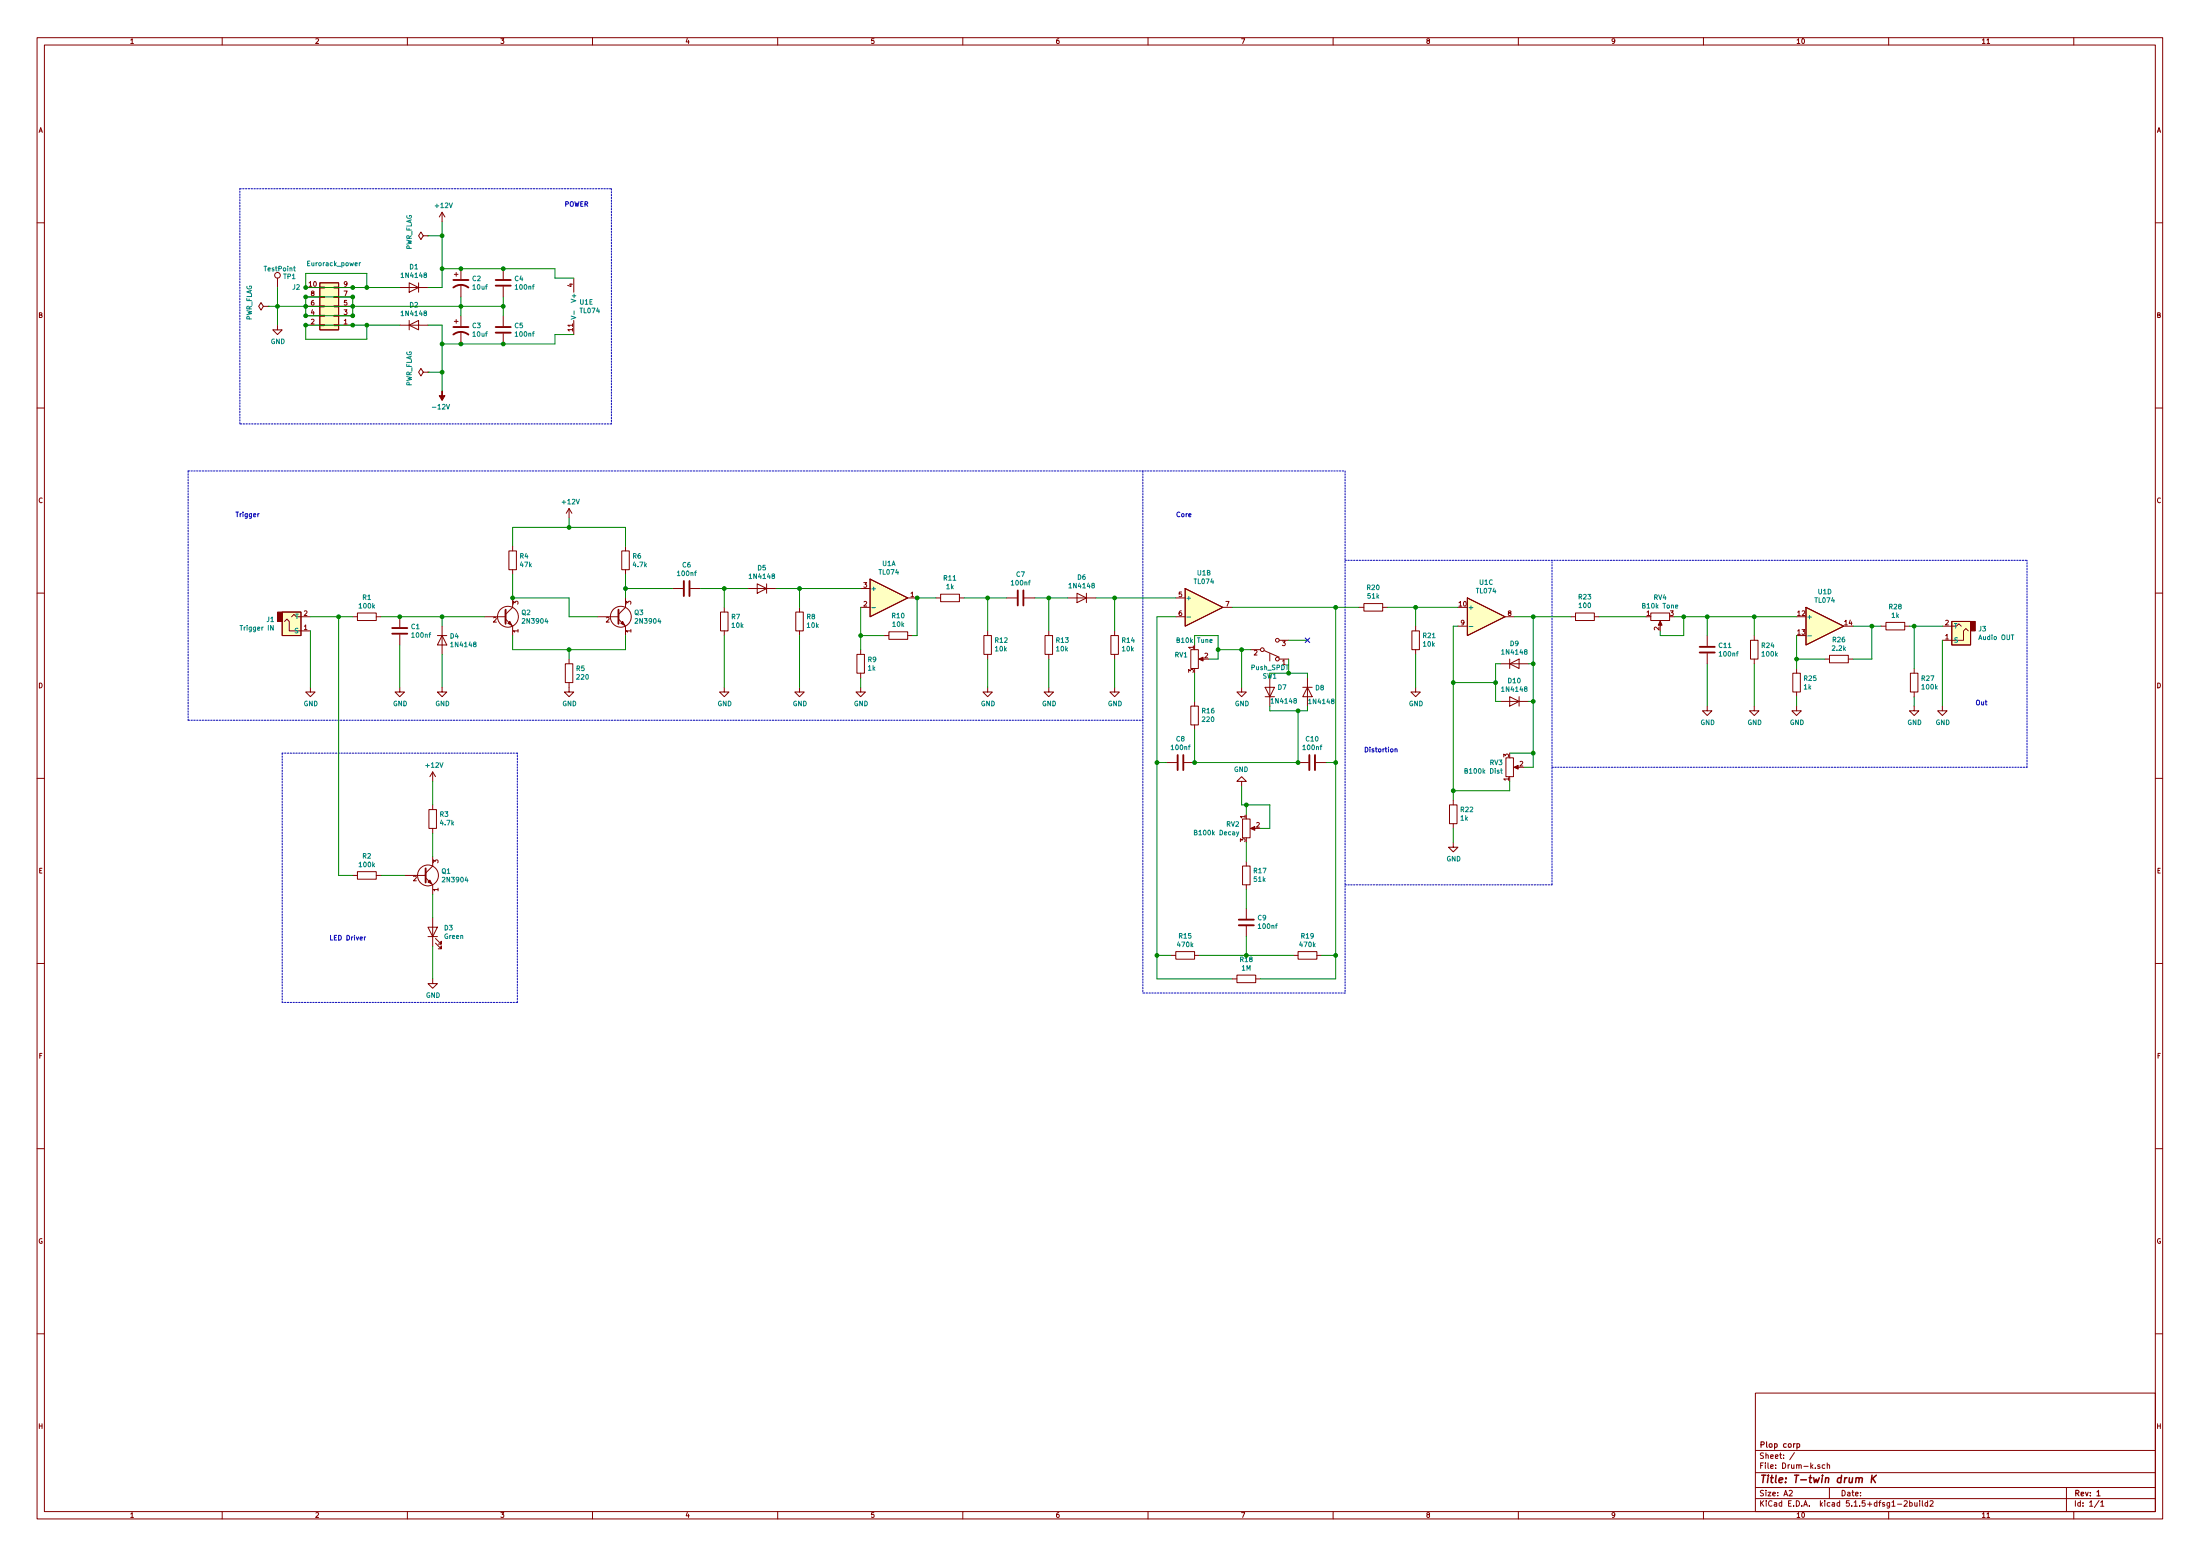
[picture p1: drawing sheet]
EESchema Schematic File Version 4
EELAYER 30 0
EELAYER END
$Descr A2 23386 16535
encoding utf-8
Sheet 1 1
Title "T-twin drum K"
Date ""
Rev "1"
Comp "Plop corp"
Comment1 ""
Comment2 ""
Comment3 ""
Comment4 ""
$EndDescr
$Comp
L Device:R R1
U 1 1
P 3900 6550
F 0 "R1" V 3693 6550 50  0000 C CNN
F 1 "100k" V 3784 6550 50  0000 C CNN
F 2 "footprints:Resistance" V 3830 6550 50  0001 C CNN
F 3 "~" H 3900 6550 50  0001 C CNN
	1    3900 6550
	0    1    1    0   
$EndComp
$Comp
L Device:C C1
U 1 1
P 4250 6700
F 0 "C1" H 4365 6746 50  0000 L CNN
F 1 "100nf" H 4365 6655 50  0000 L CNN
F 2 "footprints:C_Disc_(100nf_ceramique)" H 4288 6550 50  0001 C CNN
F 3 "~" H 4250 6700 50  0001 C CNN
	1    4250 6700
	1    0    0    -1  
$EndComp
Connection ~ 4250 6550
Wire Wire Line
	4250 6550 4050 6550
$Comp
L power:GND #PWR04
U 1 1
P 3300 7300
F 0 "#PWR04" H 3300 7050 50  0001 C CNN
F 1 "GND" H 3305 7127 50  0000 C CNN
F 2 "" H 3300 7300 50  0001 C CNN
F 3 "" H 3300 7300 50  0001 C CNN
	1    3300 7300
	1    0    0    -1  
$EndComp
$Comp
L power:GND #PWR05
U 1 1
P 4250 7300
F 0 "#PWR05" H 4250 7050 50  0001 C CNN
F 1 "GND" H 4255 7127 50  0000 C CNN
F 2 "" H 4250 7300 50  0001 C CNN
F 3 "" H 4250 7300 50  0001 C CNN
	1    4250 7300
	1    0    0    -1  
$EndComp
$Comp
L power:GND #PWR08
U 1 1
P 4700 7300
F 0 "#PWR08" H 4700 7050 50  0001 C CNN
F 1 "GND" H 4705 7127 50  0000 C CNN
F 2 "" H 4700 7300 50  0001 C CNN
F 3 "" H 4700 7300 50  0001 C CNN
	1    4700 7300
	1    0    0    -1  
$EndComp
$Comp
L Transistor_BJT:2N3904 Q2
U 1 1
P 5350 6550
F 0 "Q2" H 5540 6596 50  0000 L CNN
F 1 "2N3904" H 5540 6505 50  0000 L CNN
F 2 "footprints:Transistor" H 5550 6475 50  0001 L CIN
F 3 "https://www.fairchildsemi.com/datasheets/2N/2N3904.pdf" H 5350 6550 50  0001 L CNN
	1    5350 6550
	1    0    0    -1  
$EndComp
$Comp
L Transistor_BJT:2N3904 Q3
U 1 1
P 6550 6550
F 0 "Q3" H 6740 6596 50  0000 L CNN
F 1 "2N3904" H 6740 6505 50  0000 L CNN
F 2 "footprints:Transistor" H 6750 6475 50  0001 L CIN
F 3 "https://www.fairchildsemi.com/datasheets/2N/2N3904.pdf" H 6550 6550 50  0001 L CNN
	1    6550 6550
	1    0    0    -1  
$EndComp
Wire Wire Line
	5450 6350 6050 6350
Wire Wire Line
	6050 6350 6050 6550
Wire Wire Line
	6050 6550 6350 6550
Wire Wire Line
	5450 6750 5450 6900
Wire Wire Line
	5450 6900 6050 6900
Wire Wire Line
	6650 6900 6650 6750
$Comp
L Device:R R5
U 1 1
P 6050 7150
F 0 "R5" H 5980 7104 50  0000 R CNN
F 1 "220" H 5980 7195 50  0000 R CNN
F 2 "footprints:Resistance" V 5980 7150 50  0001 C CNN
F 3 "~" H 6050 7150 50  0001 C CNN
	1    6050 7150
	-1   0    0    1   
$EndComp
Wire Wire Line
	6050 7000 6050 6900
Connection ~ 6050 6900
Wire Wire Line
	6050 6900 6650 6900
$Comp
L power:GND #PWR010
U 1 1
P 6050 7300
F 0 "#PWR010" H 6050 7050 50  0001 C CNN
F 1 "GND" H 6055 7127 50  0000 C CNN
F 2 "" H 6050 7300 50  0001 C CNN
F 3 "" H 6050 7300 50  0001 C CNN
	1    6050 7300
	1    0    0    -1  
$EndComp
$Comp
L Device:R R4
U 1 1
P 5450 5950
F 0 "R4" H 5520 5996 50  0000 L CNN
F 1 "47k" H 5520 5905 50  0000 L CNN
F 2 "footprints:Resistance" V 5380 5950 50  0001 C CNN
F 3 "~" H 5450 5950 50  0001 C CNN
	1    5450 5950
	1    0    0    -1  
$EndComp
$Comp
L Device:R R6
U 1 1
P 6650 5950
F 0 "R6" H 6720 5996 50  0000 L CNN
F 1 "4.7k" H 6720 5905 50  0000 L CNN
F 2 "footprints:Resistance" V 6580 5950 50  0001 C CNN
F 3 "~" H 6650 5950 50  0001 C CNN
	1    6650 5950
	1    0    0    -1  
$EndComp
Wire Wire Line
	6650 6350 6650 6250
Wire Wire Line
	5450 6350 5450 6100
Connection ~ 5450 6350
Wire Wire Line
	5450 5800 5450 5600
Wire Wire Line
	5450 5600 6050 5600
Wire Wire Line
	6650 5600 6650 5800
Wire Wire Line
	6050 5500 6050 5600
Connection ~ 6050 5600
Wire Wire Line
	6050 5600 6650 5600
$Comp
L Device:C C6
U 1 1
P 7300 6250
F 0 "C6" V 7048 6250 50  0000 C CNN
F 1 "100nf" V 7139 6250 50  0000 C CNN
F 2 "footprints:C_Disc_(100nf_ceramique)" H 7338 6100 50  0001 C CNN
F 3 "~" H 7300 6250 50  0001 C CNN
	1    7300 6250
	0    1    1    0   
$EndComp
$Comp
L Device:R R7
U 1 1
P 7700 6600
F 0 "R7" H 7630 6554 50  0000 R CNN
F 1 "10k" H 7630 6645 50  0000 R CNN
F 2 "footprints:Resistance" V 7630 6600 50  0001 C CNN
F 3 "~" H 7700 6600 50  0001 C CNN
	1    7700 6600
	-1   0    0    1   
$EndComp
$Comp
L Device:R R8
U 1 1
P 8500 6600
F 0 "R8" H 8430 6554 50  0000 R CNN
F 1 "10k" H 8430 6645 50  0000 R CNN
F 2 "footprints:Resistance" V 8430 6600 50  0001 C CNN
F 3 "~" H 8500 6600 50  0001 C CNN
	1    8500 6600
	-1   0    0    1   
$EndComp
$Comp
L power:GND #PWR011
U 1 1
P 7700 7300
F 0 "#PWR011" H 7700 7050 50  0001 C CNN
F 1 "GND" H 7705 7127 50  0000 C CNN
F 2 "" H 7700 7300 50  0001 C CNN
F 3 "" H 7700 7300 50  0001 C CNN
	1    7700 7300
	1    0    0    -1  
$EndComp
$Comp
L power:GND #PWR012
U 1 1
P 8500 7300
F 0 "#PWR012" H 8500 7050 50  0001 C CNN
F 1 "GND" H 8505 7127 50  0000 C CNN
F 2 "" H 8500 7300 50  0001 C CNN
F 3 "" H 8500 7300 50  0001 C CNN
	1    8500 7300
	1    0    0    -1  
$EndComp
Wire Wire Line
	8500 7300 8500 6750
Wire Wire Line
	7700 7300 7700 6750
Wire Wire Line
	6650 6250 7150 6250
Connection ~ 6650 6250
Wire Wire Line
	6650 6250 6650 6100
Wire Wire Line
	7450 6250 7700 6250
Wire Wire Line
	8500 6250 8500 6450
Wire Wire Line
	7700 6450 7700 6250
Connection ~ 7700 6250
$Comp
L Amplifier_Operational:TL074 U1
U 1 1
P 9450 6350
F 0 "U1" H 9450 6717 50  0000 C CNN
F 1 "TL074" H 9450 6626 50  0000 C CNN
F 2 "footprints:DIP14-Socket" H 9400 6450 50  0001 C CNN
F 3 "http://www.ti.com/lit/ds/symlink/tl071.pdf" H 9500 6550 50  0001 C CNN
	1    9450 6350
	1    0    0    -1  
$EndComp
Connection ~ 8500 6250
$Comp
L Device:R R9
U 1 1
P 9150 7050
F 0 "R9" H 9220 7096 50  0000 L CNN
F 1 "1k" H 9220 7005 50  0000 L CNN
F 2 "footprints:Resistance" V 9080 7050 50  0001 C CNN
F 3 "~" H 9150 7050 50  0001 C CNN
	1    9150 7050
	1    0    0    -1  
$EndComp
$Comp
L Device:R R10
U 1 1
P 9550 6750
F 0 "R10" V 9757 6750 50  0000 C CNN
F 1 "10k" V 9666 6750 50  0000 C CNN
F 2 "footprints:Resistance" V 9480 6750 50  0001 C CNN
F 3 "~" H 9550 6750 50  0001 C CNN
	1    9550 6750
	0    -1   -1   0   
$EndComp
$Comp
L power:GND #PWR013
U 1 1
P 9150 7300
F 0 "#PWR013" H 9150 7050 50  0001 C CNN
F 1 "GND" H 9155 7127 50  0000 C CNN
F 2 "" H 9150 7300 50  0001 C CNN
F 3 "" H 9150 7300 50  0001 C CNN
	1    9150 7300
	1    0    0    -1  
$EndComp
Wire Wire Line
	8500 6250 9150 6250
Wire Wire Line
	9150 6450 9150 6750
Wire Wire Line
	9150 6750 9400 6750
Connection ~ 9150 6750
Wire Wire Line
	9150 6750 9150 6900
Wire Wire Line
	9700 6750 9750 6750
Wire Wire Line
	9750 6750 9750 6350
$Comp
L Device:R R11
U 1 1
P 10100 6350
F 0 "R11" V 10307 6350 50  0000 C CNN
F 1 "1k" V 10216 6350 50  0000 C CNN
F 2 "footprints:Resistance" V 10030 6350 50  0001 C CNN
F 3 "~" H 10100 6350 50  0001 C CNN
	1    10100 6350
	0    -1   -1   0   
$EndComp
Wire Wire Line
	9950 6350 9750 6350
Connection ~ 9750 6350
Wire Wire Line
	9150 7300 9150 7200
$Comp
L Amplifier_Operational:TL074 U1
U 2 1
P 12800 6450
F 0 "U1" H 12800 6817 50  0000 C CNN
F 1 "TL074" H 12800 6726 50  0000 C CNN
F 2 "footprints:DIP14-Socket" H 12750 6550 50  0001 C CNN
F 3 "http://www.ti.com/lit/ds/symlink/tl071.pdf" H 12850 6650 50  0001 C CNN
	2    12800 6450
	1    0    0    -1  
$EndComp
$Comp
L Device:R R12
U 1 1
P 10500 6850
F 0 "R12" H 10430 6804 50  0000 R CNN
F 1 "10k" H 10430 6895 50  0000 R CNN
F 2 "footprints:Resistance" V 10430 6850 50  0001 C CNN
F 3 "~" H 10500 6850 50  0001 C CNN
	1    10500 6850
	-1   0    0    1   
$EndComp
$Comp
L Device:R R13
U 1 1
P 11150 6850
F 0 "R13" H 11080 6804 50  0000 R CNN
F 1 "10k" H 11080 6895 50  0000 R CNN
F 2 "footprints:Resistance" V 11080 6850 50  0001 C CNN
F 3 "~" H 11150 6850 50  0001 C CNN
	1    11150 6850
	-1   0    0    1   
$EndComp
$Comp
L Device:R R14
U 1 1
P 11850 6850
F 0 "R14" H 11780 6804 50  0000 R CNN
F 1 "10k" H 11780 6895 50  0000 R CNN
F 2 "footprints:Resistance" V 11780 6850 50  0001 C CNN
F 3 "~" H 11850 6850 50  0001 C CNN
	1    11850 6850
	-1   0    0    1   
$EndComp
$Comp
L Device:C C7
U 1 1
P 10850 6350
F 0 "C7" V 10598 6350 50  0000 C CNN
F 1 "100nf" V 10689 6350 50  0000 C CNN
F 2 "footprints:C_Disc_(100nf_ceramique)" H 10888 6200 50  0001 C CNN
F 3 "~" H 10850 6350 50  0001 C CNN
	1    10850 6350
	0    1    1    0   
$EndComp
Wire Wire Line
	10500 6700 10500 6350
Wire Wire Line
	10250 6350 10500 6350
Wire Wire Line
	10500 6350 10700 6350
Connection ~ 10500 6350
Wire Wire Line
	11000 6350 11150 6350
Wire Wire Line
	11150 6350 11150 6700
Wire Wire Line
	11850 6700 11850 6350
Connection ~ 11150 6350
$Comp
L power:GND #PWR014
U 1 1
P 10500 7300
F 0 "#PWR014" H 10500 7050 50  0001 C CNN
F 1 "GND" H 10505 7127 50  0000 C CNN
F 2 "" H 10500 7300 50  0001 C CNN
F 3 "" H 10500 7300 50  0001 C CNN
	1    10500 7300
	1    0    0    -1  
$EndComp
$Comp
L power:GND #PWR015
U 1 1
P 11150 7300
F 0 "#PWR015" H 11150 7050 50  0001 C CNN
F 1 "GND" H 11155 7127 50  0000 C CNN
F 2 "" H 11150 7300 50  0001 C CNN
F 3 "" H 11150 7300 50  0001 C CNN
	1    11150 7300
	1    0    0    -1  
$EndComp
$Comp
L power:GND #PWR016
U 1 1
P 11850 7300
F 0 "#PWR016" H 11850 7050 50  0001 C CNN
F 1 "GND" H 11855 7127 50  0000 C CNN
F 2 "" H 11850 7300 50  0001 C CNN
F 3 "" H 11850 7300 50  0001 C CNN
	1    11850 7300
	1    0    0    -1  
$EndComp
Wire Wire Line
	11850 7300 11850 7000
Wire Wire Line
	11150 7300 11150 7000
Wire Wire Line
	10500 7300 10500 7000
Wire Wire Line
	11850 6350 12500 6350
Connection ~ 11850 6350
Wire Wire Line
	12500 6550 12300 6550
$Comp
L Device:C C8
U 1 1
P 12550 8100
F 0 "C8" V 12298 8100 50  0000 C CNN
F 1 "100nf" V 12389 8100 50  0000 C CNN
F 2 "footprints:C_Disc_(100nf_ceramique)" H 12588 7950 50  0001 C CNN
F 3 "~" H 12550 8100 50  0001 C CNN
	1    12550 8100
	0    1    1    0   
$EndComp
$Comp
L Device:C C10
U 1 1
P 13950 8100
F 0 "C10" V 13698 8100 50  0000 C CNN
F 1 "100nf" V 13789 8100 50  0000 C CNN
F 2 "footprints:C_Disc_(100nf_ceramique)" H 13988 7950 50  0001 C CNN
F 3 "~" H 13950 8100 50  0001 C CNN
	1    13950 8100
	0    1    1    0   
$EndComp
$Comp
L Device:R R16
U 1 1
P 12700 7600
F 0 "R16" H 12630 7554 50  0000 R CNN
F 1 "220" H 12630 7645 50  0000 R CNN
F 2 "footprints:Resistance" V 12630 7600 50  0001 C CNN
F 3 "~" H 12700 7600 50  0001 C CNN
	1    12700 7600
	-1   0    0    1   
$EndComp
$Comp
L Device:R_POT RV1
U 1 1
P 12700 7000
F 0 "RV1" H 12631 7046 50  0000 R CNN
F 1 "B10k Tune" H 12900 7200 50  0000 R CNN
F 2 "footprints:Pot_WH148-1A2" H 12700 7000 50  0001 C CNN
F 3 "~" H 12700 7000 50  0001 C CNN
	1    12700 7000
	1    0    0    -1  
$EndComp
Wire Wire Line
	12300 8100 12400 8100
Wire Wire Line
	12300 6550 12300 8100
Wire Wire Line
	12700 8100 12700 7750
Wire Wire Line
	12700 7450 12700 7150
Wire Wire Line
	12700 6850 12700 6750
Wire Wire Line
	12700 6750 12950 6750
Wire Wire Line
	12950 7000 12850 7000
Wire Wire Line
	13500 7150 13700 7150
Wire Wire Line
	14100 8100 14200 8100
$Comp
L Switch:SW_Push_SPDT SW1
U 1 1
P 13500 6900
F 0 "SW1" H 13500 7185 50  0000 C CNN
F 1 "Push_SPDT" H 13500 7094 50  0000 C CNN
F 2 "footprints:SolderWirePad_1x02_+1NC_Drill1.5m" H 13500 6900 50  0001 C CNN
F 3 "~" H 13500 6900 50  0001 C CNN
	1    13500 6900
	1    0    0    1   
$EndComp
Connection ~ 12700 8100
Wire Wire Line
	12950 6750 12950 6900
Connection ~ 12950 6900
Wire Wire Line
	12950 6900 12950 7000
$Comp
L power:GND #PWR017
U 1 1
P 13200 7300
F 0 "#PWR017" H 13200 7050 50  0001 C CNN
F 1 "GND" H 13205 7127 50  0000 C CNN
F 2 "" H 13200 7300 50  0001 C CNN
F 3 "" H 13200 7300 50  0001 C CNN
	1    13200 7300
	1    0    0    -1  
$EndComp
Wire Wire Line
	13700 7000 13700 7150
Connection ~ 13700 7150
Wire Wire Line
	13700 7150 13900 7150
NoConn ~ 13900 6800
Wire Wire Line
	13900 6800 13700 6800
$Comp
L Device:C C9
U 1 1
P 13250 9800
F 0 "C9" H 13135 9754 50  0000 R CNN
F 1 "100nf" H 13135 9845 50  0000 R CNN
F 2 "footprints:C_Disc_(100nf_ceramique)" H 13288 9650 50  0001 C CNN
F 3 "~" H 13250 9800 50  0001 C CNN
	1    13250 9800
	-1   0    0    1   
$EndComp
Wire Wire Line
	13500 7550 13800 7550
Wire Wire Line
	13800 8100 13800 7550
Connection ~ 13800 8100
Connection ~ 13800 7550
Wire Wire Line
	13800 7550 13900 7550
Connection ~ 12300 8100
$Comp
L Device:R R15
U 1 1
P 12600 10150
F 0 "R15" V 12393 10150 50  0000 C CNN
F 1 "470k" V 12484 10150 50  0000 C CNN
F 2 "footprints:Resistance" V 12530 10150 50  0001 C CNN
F 3 "~" H 12600 10150 50  0001 C CNN
	1    12600 10150
	0    1    1    0   
$EndComp
$Comp
L Device:R R19
U 1 1
P 13900 10150
F 0 "R19" V 13693 10150 50  0000 C CNN
F 1 "470k" V 13784 10150 50  0000 C CNN
F 2 "footprints:Resistance" V 13830 10150 50  0001 C CNN
F 3 "~" H 13900 10150 50  0001 C CNN
	1    13900 10150
	0    1    1    0   
$EndComp
Connection ~ 14200 8100
Wire Wire Line
	12300 10150 12450 10150
Wire Wire Line
	12300 8100 12300 10150
Wire Wire Line
	14200 8100 14200 10150
$Comp
L Device:R R18
U 1 1
P 13250 10400
F 0 "R18" V 13043 10400 50  0000 C CNN
F 1 "1M" V 13134 10400 50  0000 C CNN
F 2 "footprints:Resistance" V 13180 10400 50  0001 C CNN
F 3 "~" H 13250 10400 50  0001 C CNN
	1    13250 10400
	0    1    1    0   
$EndComp
Wire Wire Line
	12300 10400 12300 10150
Connection ~ 12300 10150
Wire Wire Line
	13100 6450 14200 6450
Wire Wire Line
	14200 10150 14050 10150
Wire Wire Line
	12750 10150 13250 10150
Wire Wire Line
	14200 10400 14200 10150
Connection ~ 14200 10150
Wire Wire Line
	13250 10150 13250 9950
Connection ~ 13250 10150
Wire Wire Line
	13250 10150 13750 10150
Wire Wire Line
	13100 10400 12300 10400
Wire Wire Line
	13400 10400 14200 10400
$Comp
L Device:R R17
U 1 1
P 13250 9300
F 0 "R17" H 13180 9254 50  0000 R CNN
F 1 "51k" H 13180 9345 50  0000 R CNN
F 2 "footprints:Resistance" V 13180 9300 50  0001 C CNN
F 3 "~" H 13250 9300 50  0001 C CNN
	1    13250 9300
	-1   0    0    1   
$EndComp
Wire Wire Line
	12700 8100 13800 8100
Wire Wire Line
	13250 9650 13250 9450
Wire Wire Line
	13250 9150 13250 8950
Wire Wire Line
	13400 8800 13500 8800
Wire Wire Line
	13500 8800 13500 8550
Wire Wire Line
	13500 8550 13250 8550
Wire Wire Line
	13250 8550 13250 8650
$Comp
L power:GND #PWR018
U 1 1
P 13200 8350
F 0 "#PWR018" H 13200 8100 50  0001 C CNN
F 1 "GND" H 13205 8177 50  0000 C CNN
F 2 "" H 13200 8350 50  0001 C CNN
F 3 "" H 13200 8350 50  0001 C CNN
	1    13200 8350
	-1   0    0    1   
$EndComp
Wire Wire Line
	13200 8550 13250 8550
Connection ~ 13250 8550
$Comp
L Device:R R20
U 1 1
P 14600 6450
F 0 "R20" V 14807 6450 50  0000 C CNN
F 1 "51k" V 14716 6450 50  0000 C CNN
F 2 "footprints:Resistance" V 14530 6450 50  0001 C CNN
F 3 "~" H 14600 6450 50  0001 C CNN
	1    14600 6450
	0    -1   -1   0   
$EndComp
$Comp
L Device:R R21
U 1 1
P 15050 6800
F 0 "R21" H 14980 6754 50  0000 R CNN
F 1 "10k" H 14980 6845 50  0000 R CNN
F 2 "footprints:Resistance" V 14980 6800 50  0001 C CNN
F 3 "~" H 15050 6800 50  0001 C CNN
	1    15050 6800
	-1   0    0    1   
$EndComp
$Comp
L Amplifier_Operational:TL074 U1
U 3 1
P 15800 6550
F 0 "U1" H 15800 6917 50  0000 C CNN
F 1 "TL074" H 15800 6826 50  0000 C CNN
F 2 "footprints:DIP14-Socket" H 15750 6650 50  0001 C CNN
F 3 "http://www.ti.com/lit/ds/symlink/tl071.pdf" H 15850 6750 50  0001 C CNN
	3    15800 6550
	1    0    0    -1  
$EndComp
Wire Wire Line
	14200 8100 14200 6450
Wire Wire Line
	14450 6450 14200 6450
Connection ~ 14200 6450
Wire Wire Line
	14750 6450 15050 6450
Wire Wire Line
	15050 6450 15050 6650
Connection ~ 15050 6450
Wire Wire Line
	15050 6450 15500 6450
$Comp
L power:GND #PWR019
U 1 1
P 15050 7300
F 0 "#PWR019" H 15050 7050 50  0001 C CNN
F 1 "GND" H 15055 7127 50  0000 C CNN
F 2 "" H 15050 7300 50  0001 C CNN
F 3 "" H 15050 7300 50  0001 C CNN
	1    15050 7300
	1    0    0    -1  
$EndComp
Wire Wire Line
	15050 7300 15050 6950
Wire Wire Line
	16100 6550 16300 6550
Wire Wire Line
	15500 6650 15450 6650
$Comp
L Device:R R22
U 1 1
P 15450 8650
F 0 "R22" H 15380 8604 50  0000 R CNN
F 1 "1k" H 15380 8695 50  0000 R CNN
F 2 "footprints:Resistance" V 15380 8650 50  0001 C CNN
F 3 "~" H 15450 8650 50  0001 C CNN
	1    15450 8650
	-1   0    0    1   
$EndComp
Wire Wire Line
	15450 6650 15450 7250
Wire Wire Line
	15900 7250 15450 7250
Connection ~ 15900 7250
Connection ~ 15450 7250
Wire Wire Line
	15450 7250 15450 8400
$Comp
L Device:R_POT RV3
U 1 1
P 16050 8150
F 0 "RV3" H 15980 8104 50  0000 R CNN
F 1 "B100k Dist" H 15980 8195 50  0000 R CNN
F 2 "footprints:Pot_WH148-1A2" H 16050 8150 50  0001 C CNN
F 3 "~" H 16050 8150 50  0001 C CNN
	1    16050 8150
	1    0    0    1   
$EndComp
Wire Wire Line
	16200 8150 16300 8150
Wire Wire Line
	16300 8150 16300 8000
Wire Wire Line
	16050 8000 16300 8000
Connection ~ 16300 8000
Wire Wire Line
	16050 8300 16050 8400
Wire Wire Line
	16050 8400 15450 8400
Connection ~ 15450 8400
Wire Wire Line
	15450 8400 15450 8500
$Comp
L power:GND #PWR020
U 1 1
P 15450 8950
F 0 "#PWR020" H 15450 8700 50  0001 C CNN
F 1 "GND" H 15455 8777 50  0000 C CNN
F 2 "" H 15450 8950 50  0001 C CNN
F 3 "" H 15450 8950 50  0001 C CNN
	1    15450 8950
	1    0    0    -1  
$EndComp
Wire Wire Line
	15450 8950 15450 8800
$Comp
L Device:R R23
U 1 1
P 16850 6550
F 0 "R23" V 17057 6550 50  0000 C CNN
F 1 "100" V 16966 6550 50  0000 C CNN
F 2 "footprints:Resistance" V 16780 6550 50  0001 C CNN
F 3 "~" H 16850 6550 50  0001 C CNN
	1    16850 6550
	0    -1   -1   0   
$EndComp
$Comp
L Device:R_POT RV4
U 1 1
P 17650 6550
F 0 "RV4" V 17443 6550 50  0000 C CNN
F 1 "B10k Tone" V 17534 6550 50  0000 C CNN
F 2 "footprints:Pot_WH148-1A2" H 17650 6550 50  0001 C CNN
F 3 "~" H 17650 6550 50  0001 C CNN
	1    17650 6550
	0    -1   1    0   
$EndComp
Wire Wire Line
	16300 6550 16700 6550
Connection ~ 16300 6550
Wire Wire Line
	17500 6550 17000 6550
Wire Wire Line
	17650 6700 17650 6750
Wire Wire Line
	17650 6750 17900 6750
Wire Wire Line
	17900 6750 17900 6550
Wire Wire Line
	17900 6550 17800 6550
Wire Wire Line
	17900 6550 18150 6550
Connection ~ 17900 6550
$Comp
L Device:C C11
U 1 1
P 18150 6900
F 0 "C11" H 18265 6946 50  0000 L CNN
F 1 "100nf" H 18265 6855 50  0000 L CNN
F 2 "footprints:C_Disc_(100nf_ceramique)" H 18188 6750 50  0001 C CNN
F 3 "~" H 18150 6900 50  0001 C CNN
	1    18150 6900
	1    0    0    -1  
$EndComp
$Comp
L Device:R R24
U 1 1
P 18650 6900
F 0 "R24" H 18720 6946 50  0000 L CNN
F 1 "100k" H 18720 6855 50  0000 L CNN
F 2 "footprints:Resistance" V 18580 6900 50  0001 C CNN
F 3 "~" H 18650 6900 50  0001 C CNN
	1    18650 6900
	1    0    0    -1  
$EndComp
Wire Wire Line
	18150 6750 18150 6550
Connection ~ 18150 6550
Wire Wire Line
	18150 6550 18650 6550
Wire Wire Line
	18650 6750 18650 6550
$Comp
L power:GND #PWR021
U 1 1
P 18150 7500
F 0 "#PWR021" H 18150 7250 50  0001 C CNN
F 1 "GND" H 18155 7327 50  0000 C CNN
F 2 "" H 18150 7500 50  0001 C CNN
F 3 "" H 18150 7500 50  0001 C CNN
	1    18150 7500
	1    0    0    -1  
$EndComp
$Comp
L power:GND #PWR022
U 1 1
P 18650 7500
F 0 "#PWR022" H 18650 7250 50  0001 C CNN
F 1 "GND" H 18655 7327 50  0000 C CNN
F 2 "" H 18650 7500 50  0001 C CNN
F 3 "" H 18650 7500 50  0001 C CNN
	1    18650 7500
	1    0    0    -1  
$EndComp
$Comp
L Amplifier_Operational:TL074 U1
U 4 1
P 19400 6650
F 0 "U1" H 19400 7017 50  0000 C CNN
F 1 "TL074" H 19400 6926 50  0000 C CNN
F 2 "footprints:DIP14-Socket" H 19350 6750 50  0001 C CNN
F 3 "http://www.ti.com/lit/ds/symlink/tl071.pdf" H 19450 6850 50  0001 C CNN
	4    19400 6650
	1    0    0    -1  
$EndComp
Wire Wire Line
	18650 6550 19100 6550
Connection ~ 18650 6550
$Comp
L Device:R R25
U 1 1
P 19100 7250
F 0 "R25" H 19170 7296 50  0000 L CNN
F 1 "1k" H 19170 7205 50  0000 L CNN
F 2 "footprints:Resistance" V 19030 7250 50  0001 C CNN
F 3 "~" H 19100 7250 50  0001 C CNN
	1    19100 7250
	1    0    0    -1  
$EndComp
$Comp
L power:GND #PWR023
U 1 1
P 19100 7500
F 0 "#PWR023" H 19100 7250 50  0001 C CNN
F 1 "GND" H 19105 7327 50  0000 C CNN
F 2 "" H 19100 7500 50  0001 C CNN
F 3 "" H 19100 7500 50  0001 C CNN
	1    19100 7500
	1    0    0    -1  
$EndComp
Wire Wire Line
	19100 7400 19100 7500
Wire Wire Line
	19100 6750 19100 7000
Wire Wire Line
	19100 7000 19400 7000
Connection ~ 19100 7000
Wire Wire Line
	19100 7000 19100 7100
$Comp
L Device:R R26
U 1 1
P 19550 7000
F 0 "R26" V 19343 7000 50  0000 C CNN
F 1 "2.2k" V 19434 7000 50  0000 C CNN
F 2 "footprints:Resistance" V 19480 7000 50  0001 C CNN
F 3 "~" H 19550 7000 50  0001 C CNN
	1    19550 7000
	0    1    1    0   
$EndComp
Wire Wire Line
	19700 7000 19900 7000
Wire Wire Line
	19900 7000 19900 6650
Wire Wire Line
	19900 6650 19700 6650
$Comp
L Device:R R27
U 1 1
P 20350 7250
F 0 "R27" H 20420 7296 50  0000 L CNN
F 1 "100k" H 20420 7205 50  0000 L CNN
F 2 "footprints:Resistance" V 20280 7250 50  0001 C CNN
F 3 "~" H 20350 7250 50  0001 C CNN
	1    20350 7250
	1    0    0    -1  
$EndComp
$Comp
L power:GND #PWR024
U 1 1
P 20350 7500
F 0 "#PWR024" H 20350 7250 50  0001 C CNN
F 1 "GND" H 20355 7327 50  0000 C CNN
F 2 "" H 20350 7500 50  0001 C CNN
F 3 "" H 20350 7500 50  0001 C CNN
	1    20350 7500
	1    0    0    -1  
$EndComp
Wire Wire Line
	20350 7500 20350 7400
Wire Wire Line
	20350 7100 20350 6650
Wire Wire Line
	20650 6650 20350 6650
$Comp
L power:GND #PWR025
U 1 1
P 20650 7500
F 0 "#PWR025" H 20650 7250 50  0001 C CNN
F 1 "GND" H 20655 7327 50  0000 C CNN
F 2 "" H 20650 7500 50  0001 C CNN
F 3 "" H 20650 7500 50  0001 C CNN
	1    20650 7500
	1    0    0    -1  
$EndComp
$Comp
L Device:LED D3
U 1 1
P 4600 9900
F 0 "D3" V 4639 9783 50  0000 R CNN
F 1 "Green" V 4548 9783 50  0000 R CNN
F 2 "footprints:LED_5.0mm" H 4600 9900 50  0001 C CNN
F 3 "~" H 4600 9900 50  0001 C CNN
	1    4600 9900
	0    -1   -1   0   
$EndComp
$Comp
L Device:R R2
U 1 1
P 3900 9300
F 0 "R2" V 3693 9300 50  0000 C CNN
F 1 "100k" V 3784 9300 50  0000 C CNN
F 2 "footprints:Resistance" V 3830 9300 50  0001 C CNN
F 3 "~" H 3900 9300 50  0001 C CNN
	1    3900 9300
	0    1    1    0   
$EndComp
$Comp
L Transistor_BJT:2N3904 Q1
U 1 1
P 4500 9300
F 0 "Q1" H 4690 9346 50  0000 L CNN
F 1 "2N3904" H 4690 9255 50  0000 L CNN
F 2 "footprints:Transistor" H 4700 9225 50  0001 L CIN
F 3 "https://www.fairchildsemi.com/datasheets/2N/2N3904.pdf" H 4500 9300 50  0001 L CNN
	1    4500 9300
	1    0    0    -1  
$EndComp
Wire Wire Line
	3300 6550 3600 6550
$Comp
L power:+12V #PWR06
U 1 1
P 4600 8300
F 0 "#PWR06" H 4600 8150 50  0001 C CNN
F 1 "+12V" H 4615 8473 50  0000 C CNN
F 2 "" H 4600 8300 50  0001 C CNN
F 3 "" H 4600 8300 50  0001 C CNN
	1    4600 8300
	1    0    0    -1  
$EndComp
$Comp
L Device:R R3
U 1 1
P 4600 8700
F 0 "R3" H 4530 8654 50  0000 R CNN
F 1 "4.7k" H 4530 8745 50  0000 R CNN
F 2 "footprints:Resistance" V 4530 8700 50  0001 C CNN
F 3 "~" H 4600 8700 50  0001 C CNN
	1    4600 8700
	-1   0    0    1   
$EndComp
Wire Wire Line
	3600 9300 3750 9300
Connection ~ 3600 6550
Wire Wire Line
	3600 6550 3750 6550
Wire Wire Line
	4600 8550 4600 8300
Wire Wire Line
	4300 9300 4050 9300
Wire Wire Line
	4600 9500 4600 9750
$Comp
L power:GND #PWR07
U 1 1
P 4600 10400
F 0 "#PWR07" H 4600 10150 50  0001 C CNN
F 1 "GND" H 4605 10227 50  0000 C CNN
F 2 "" H 4600 10400 50  0001 C CNN
F 3 "" H 4600 10400 50  0001 C CNN
	1    4600 10400
	1    0    0    -1  
$EndComp
Wire Wire Line
	4600 10400 4600 10050
Wire Wire Line
	4600 9100 4600 8850
Wire Wire Line
	3600 6550 3600 9300
$Comp
L Amplifier_Operational:TL074 U1
U 5 1
P 6200 3250
F 0 "U1" H 6158 3296 50  0000 L CNN
F 1 "TL074" H 6158 3205 50  0000 L CNN
F 2 "footprints:DIP14-Socket" H 6150 3350 50  0001 C CNN
F 3 "http://www.ti.com/lit/ds/symlink/tl071.pdf" H 6250 3450 50  0001 C CNN
	5    6200 3250
	1    0    0    -1  
$EndComp
$Comp
L Connector_Generic:Conn_02x05_Odd_Even J2
U 1 1
P 3550 3250
F 0 "J2" H 3950 3050 50  0000 C CNN
F 1 "Eurorack_power" H 3550 2800 50  0000 C CNN
F 2 "footprints:2X05_Power_conn" H 3550 3250 50  0001 C CNN
F 3 "~" H 3550 3250 50  0001 C CNN
	1    3550 3250
	-1   0    0    1   
$EndComp
$Comp
L Diode:1N4148 D1
U 1 1
P 4400 3050
F 0 "D1" H 4400 2834 50  0000 C CNN
F 1 "1N4148" H 4400 2925 50  0000 C CNN
F 2 "footprints:Diode1N4148" H 4400 2875 50  0001 C CNN
F 3 "https://assets.nexperia.com/documents/data-sheet/1N4148_1N4448.pdf" H 4400 3050 50  0001 C CNN
	1    4400 3050
	-1   0    0    1   
$EndComp
$Comp
L Diode:1N4148 D2
U 1 1
P 4400 3450
F 0 "D2" H 4400 3666 50  0000 C CNN
F 1 "1N4148" H 4400 3575 50  0000 C CNN
F 2 "footprints:Diode1N4148" H 4400 3275 50  0001 C CNN
F 3 "https://assets.nexperia.com/documents/data-sheet/1N4148_1N4448.pdf" H 4400 3450 50  0001 C CNN
	1    4400 3450
	1    0    0    -1  
$EndComp
$Comp
L Device:CP1 C2
U 1 1
P 4900 3000
F 0 "C2" H 5015 3046 50  0000 L CNN
F 1 "10uf" H 5015 2955 50  0000 L CNN
F 2 "footprints:C_Radial_10uf_50v(5*11)" H 4900 3000 50  0001 C CNN
F 3 "~" H 4900 3000 50  0001 C CNN
	1    4900 3000
	1    0    0    -1  
$EndComp
$Comp
L Device:CP1 C3
U 1 1
P 4900 3500
F 0 "C3" H 5015 3546 50  0000 L CNN
F 1 "10uf" H 5015 3455 50  0000 L CNN
F 2 "footprints:C_Radial_10uf_50v(5*11)" H 4900 3500 50  0001 C CNN
F 3 "~" H 4900 3500 50  0001 C CNN
	1    4900 3500
	1    0    0    -1  
$EndComp
Wire Wire Line
	4550 3050 4700 3050
Wire Wire Line
	4700 3050 4700 2850
Wire Wire Line
	4700 2850 4900 2850
Wire Wire Line
	4550 3450 4700 3450
Wire Wire Line
	4700 3450 4700 3650
Wire Wire Line
	4700 3650 4900 3650
$Comp
L Device:C C5
U 1 1
P 5350 3500
F 0 "C5" H 5465 3546 50  0000 L CNN
F 1 "100nf" H 5465 3455 50  0000 L CNN
F 2 "footprints:C_Disc_(100nf_ceramique)" H 5388 3350 50  0001 C CNN
F 3 "~" H 5350 3500 50  0001 C CNN
	1    5350 3500
	1    0    0    -1  
$EndComp
$Comp
L Device:C C4
U 1 1
P 5350 3000
F 0 "C4" H 5465 3046 50  0000 L CNN
F 1 "100nf" H 5465 2955 50  0000 L CNN
F 2 "footprints:C_Disc_(100nf_ceramique)" H 5388 2850 50  0001 C CNN
F 3 "~" H 5350 3000 50  0001 C CNN
	1    5350 3000
	1    0    0    -1  
$EndComp
Wire Wire Line
	5350 2850 4900 2850
Connection ~ 4900 2850
Wire Wire Line
	4900 3650 5350 3650
Connection ~ 4900 3650
Connection ~ 5350 3650
Connection ~ 5350 2850
Wire Wire Line
	4900 3150 4900 3250
Wire Wire Line
	5350 3150 5350 3250
Connection ~ 4900 3250
Wire Wire Line
	4900 3250 4900 3350
Wire Wire Line
	4900 3250 5350 3250
Connection ~ 5350 3250
Wire Wire Line
	5350 3250 5350 3350
Wire Wire Line
	5900 3650 5900 3550
Wire Wire Line
	5350 3650 5900 3650
Wire Wire Line
	5900 2950 5900 2850
Wire Wire Line
	5350 2850 5900 2850
$Comp
L Diode:1N4148 D4
U 1 1
P 4700 6800
F 0 "D4" V 4654 6879 50  0000 L CNN
F 1 "1N4148" V 4745 6879 50  0000 L CNN
F 2 "footprints:Diode1N4148" H 4700 6625 50  0001 C CNN
F 3 "https://assets.nexperia.com/documents/data-sheet/1N4148_1N4448.pdf" H 4700 6800 50  0001 C CNN
	1    4700 6800
	0    1    1    0   
$EndComp
Wire Wire Line
	4250 6550 4700 6550
Wire Wire Line
	4700 6650 4700 6550
Connection ~ 4700 6550
Wire Wire Line
	4700 6550 5150 6550
$Comp
L Diode:1N4148 D5
U 1 1
P 8100 6250
F 0 "D5" H 8100 6034 50  0000 C CNN
F 1 "1N4148" H 8100 6125 50  0000 C CNN
F 2 "footprints:Diode1N4148" H 8100 6075 50  0001 C CNN
F 3 "https://assets.nexperia.com/documents/data-sheet/1N4148_1N4448.pdf" H 8100 6250 50  0001 C CNN
	1    8100 6250
	-1   0    0    1   
$EndComp
$Comp
L Diode:1N4148 D6
U 1 1
P 11500 6350
F 0 "D6" H 11500 6134 50  0000 C CNN
F 1 "1N4148" H 11500 6225 50  0000 C CNN
F 2 "footprints:Diode1N4148" H 11500 6175 50  0001 C CNN
F 3 "https://assets.nexperia.com/documents/data-sheet/1N4148_1N4448.pdf" H 11500 6350 50  0001 C CNN
	1    11500 6350
	-1   0    0    1   
$EndComp
$Comp
L Diode:1N4148 D7
U 1 1
P 13500 7350
F 0 "D7" V 13546 7271 50  0000 R CNN
F 1 "1N4148" V 13400 7350 50  0000 R CNN
F 2 "footprints:Diode1N4148" H 13500 7175 50  0001 C CNN
F 3 "https://assets.nexperia.com/documents/data-sheet/1N4148_1N4448.pdf" H 13500 7350 50  0001 C CNN
	1    13500 7350
	0    -1   -1   0   
$EndComp
$Comp
L Diode:1N4148 D8
U 1 1
P 13900 7350
F 0 "D8" V 13854 7429 50  0000 L CNN
F 1 "1N4148" V 14000 7350 50  0000 L CNN
F 2 "footprints:Diode1N4148" H 13900 7175 50  0001 C CNN
F 3 "https://assets.nexperia.com/documents/data-sheet/1N4148_1N4448.pdf" H 13900 7350 50  0001 C CNN
	1    13900 7350
	0    1    1    0   
$EndComp
$Comp
L Diode:1N4148 D10
U 1 1
P 16100 7450
F 0 "D10" H 16100 7234 50  0000 C CNN
F 1 "1N4148" H 16100 7325 50  0000 C CNN
F 2 "footprints:Diode1N4148" H 16100 7275 50  0001 C CNN
F 3 "https://assets.nexperia.com/documents/data-sheet/1N4148_1N4448.pdf" H 16100 7450 50  0001 C CNN
	1    16100 7450
	-1   0    0    1   
$EndComp
$Comp
L Diode:1N4148 D9
U 1 1
P 16100 7050
F 0 "D9" H 16100 7266 50  0000 C CNN
F 1 "1N4148" H 16100 7175 50  0000 C CNN
F 2 "footprints:Diode1N4148" H 16100 6875 50  0001 C CNN
F 3 "https://assets.nexperia.com/documents/data-sheet/1N4148_1N4448.pdf" H 16100 7050 50  0001 C CNN
	1    16100 7050
	1    0    0    -1  
$EndComp
Wire Wire Line
	7700 6250 7950 6250
Wire Wire Line
	8250 6250 8500 6250
Wire Wire Line
	11650 6350 11850 6350
Wire Wire Line
	11150 6350 11350 6350
Wire Wire Line
	13500 7200 13500 7150
Wire Wire Line
	13500 7550 13500 7500
Wire Wire Line
	13900 7550 13900 7500
Wire Wire Line
	13900 7200 13900 7150
Wire Wire Line
	16300 6550 16300 7050
Wire Wire Line
	15950 7450 15900 7450
Wire Wire Line
	15900 7250 15900 7450
Wire Wire Line
	15900 7050 15950 7050
Wire Wire Line
	15900 7050 15900 7250
Wire Wire Line
	16250 7050 16300 7050
Connection ~ 16300 7050
Wire Wire Line
	16300 7050 16300 7450
Wire Wire Line
	16250 7450 16300 7450
Connection ~ 16300 7450
Wire Wire Line
	16300 7450 16300 8000
$Comp
L Device:R_POT RV2
U 1 1
P 13250 8800
F 0 "RV2" H 13180 8846 50  0000 R CNN
F 1 "B100k Decay" H 13180 8755 50  0000 R CNN
F 2 "footprints:Pot_WH148-1A2" H 13250 8800 50  0001 C CNN
F 3 "~" H 13250 8800 50  0001 C CNN
	1    13250 8800
	1    0    0    -1  
$EndComp
Wire Wire Line
	18150 7050 18150 7500
Wire Wire Line
	18650 7050 18650 7500
Wire Notes Line
	5500 10650 5500 8000
Wire Notes Line
	5500 8000 3000 8000
Wire Notes Line
	3000 8000 3000 10650
Wire Notes Line
	5500 10650 3000 10650
Wire Notes Line
	2000 5000 2000 7650
Wire Notes Line
	2000 7650 12150 7650
Wire Notes Line
	2000 5000 14300 5000
Wire Notes Line
	14300 10550 12150 10550
Wire Notes Line
	14300 5000 14300 10550
Wire Notes Line
	12150 5000 12150 10550
Wire Notes Line
	14300 9400 16500 9400
Wire Notes Line
	16500 9400 16500 5950
Wire Notes Line
	16500 8150 21550 8150
Wire Notes Line
	21550 8150 21550 5950
Wire Notes Line
	14300 5950 21550 5950
Wire Notes Line
	2550 4500 2550 2000
Wire Notes Line
	2550 2000 6500 2000
Wire Notes Line
	6500 2000 6500 4500
Wire Notes Line
	6500 4500 2550 4500
Text Notes 6000 2200 0    50   ~ 0
POWER
Text Notes 2500 5500 0    50   ~ 0
Trigger
Text Notes 3500 10000 0    50   ~ 0
LED Driver
Text Notes 12500 5500 0    50   ~ 0
Core
Text Notes 14500 8000 0    50   ~ 0
Distortion
Text Notes 21000 7500 0    50   ~ 0
Out
Wire Wire Line
	4250 6850 4250 7300
Wire Wire Line
	4700 6950 4700 7300
$Comp
L power:+12V #PWR09
U 1 1
P 6050 5500
F 0 "#PWR09" H 6050 5350 50  0001 C CNN
F 1 "+12V" H 6065 5673 50  0000 C CNN
F 2 "" H 6050 5500 50  0001 C CNN
F 3 "" H 6050 5500 50  0001 C CNN
	1    6050 5500
	1    0    0    -1  
$EndComp
Wire Wire Line
	3750 3450 3900 3450
Connection ~ 3750 3450
Wire Wire Line
	3250 3050 3250 2900
Wire Wire Line
	3250 3050 3750 3050
Connection ~ 3250 3050
Wire Wire Line
	4250 3050 3900 3050
Connection ~ 3750 3050
Wire Wire Line
	3250 3450 3750 3450
Wire Wire Line
	3250 3450 3250 3600
Connection ~ 3250 3450
Wire Wire Line
	6100 2950 5900 2950
Wire Wire Line
	6100 3550 5900 3550
Wire Wire Line
	3900 3600 3900 3450
Connection ~ 3900 3450
Wire Wire Line
	3900 3450 4250 3450
Wire Wire Line
	3900 3050 3900 2900
Wire Wire Line
	3900 2900 3250 2900
Connection ~ 3900 3050
Wire Wire Line
	3900 3050 3750 3050
Wire Wire Line
	3250 3600 3900 3600
Wire Wire Line
	3250 3350 3250 3250
Wire Wire Line
	3250 3250 3250 3150
Connection ~ 3250 3250
Wire Wire Line
	3250 3150 3750 3150
Connection ~ 3250 3150
Wire Wire Line
	3750 3350 3750 3250
Wire Wire Line
	3750 3250 3750 3150
Connection ~ 3750 3250
Connection ~ 3750 3150
Wire Wire Line
	3750 3350 3250 3350
Connection ~ 3750 3350
Connection ~ 3250 3350
Wire Wire Line
	3750 3250 4900 3250
Wire Wire Line
	3750 3250 3250 3250
$Comp
L Connector:TestPoint TP1
U 1 1
P 2950 3050
F 0 "TP1" H 3008 3168 50  0000 L CNN
F 1 "TestPoint" H 2800 3250 50  0000 L CNN
F 2 "footprints:TestPoint_Pad_3.0x3.0mm" H 3150 3050 50  0001 C CNN
F 3 "~" H 3150 3050 50  0001 C CNN
	1    2950 3050
	1    0    0    -1  
$EndComp
Wire Wire Line
	2950 3250 3250 3250
Wire Wire Line
	12950 6900 13200 6900
Wire Wire Line
	13200 7300 13200 6900
Connection ~ 13200 6900
Wire Wire Line
	13200 6900 13300 6900
Wire Wire Line
	13200 8350 13200 8550
Connection ~ 2950 3250
Wire Wire Line
	2950 3250 2950 3450
$Comp
L power:PWR_FLAG #FLG0103
U 1 1
P 2850 3250
F 0 "#FLG0103" H 2850 3325 50  0001 C CNN
F 1 "PWR_FLAG" H 2700 3450 50  0000 L CNN
F 2 "" H 2850 3250 50  0001 C CNN
F 3 "~" H 2850 3250 50  0001 C CNN
	1    2850 3250
	0    -1   -1   0   
$EndComp
Wire Wire Line
	2850 3250 2950 3250
$Comp
L power:GND #PWR0101
U 1 1
P 2950 3450
F 0 "#PWR0101" H 2950 3200 50  0001 C CNN
F 1 "GND" H 2955 3277 50  0000 C CNN
F 2 "" H 2950 3450 50  0001 C CNN
F 3 "" H 2950 3450 50  0001 C CNN
	1    2950 3450
	1    0    0    -1  
$EndComp
Connection ~ 4700 3650
Wire Wire Line
	4700 3950 4700 3650
Connection ~ 4700 3950
Wire Wire Line
	4700 3950 4550 3950
Wire Wire Line
	4700 4150 4700 3950
$Comp
L power:PWR_FLAG #FLG0102
U 1 1
P 4550 3950
F 0 "#FLG0102" H 4550 4025 50  0001 C CNN
F 1 "PWR_FLAG" H 4400 4150 50  0000 L CNN
F 2 "" H 4550 3950 50  0001 C CNN
F 3 "~" H 4550 3950 50  0001 C CNN
	1    4550 3950
	0    -1   -1   0   
$EndComp
$Comp
L power:-12V #PWR03
U 1 1
P 4700 4150
F 0 "#PWR03" H 4700 4250 50  0001 C CNN
F 1 "-12V" H 4715 4323 50  0000 C CNN
F 2 "" H 4700 4150 50  0001 C CNN
F 3 "" H 4700 4150 50  0001 C CNN
	1    4700 4150
	-1   0    0    1   
$EndComp
Connection ~ 4700 2850
Wire Wire Line
	4700 2500 4700 2350
Connection ~ 4700 2500
Wire Wire Line
	4550 2500 4700 2500
Wire Wire Line
	4700 2850 4700 2500
$Comp
L power:PWR_FLAG #FLG0101
U 1 1
P 4550 2500
F 0 "#FLG0101" H 4550 2575 50  0001 C CNN
F 1 "PWR_FLAG" H 4400 2700 50  0000 L CNN
F 2 "" H 4550 2500 50  0001 C CNN
F 3 "~" H 4550 2500 50  0001 C CNN
	1    4550 2500
	0    -1   -1   0   
$EndComp
$Comp
L power:+12V #PWR02
U 1 1
P 4700 2350
F 0 "#PWR02" H 4700 2200 50  0001 C CNN
F 1 "+12V" H 4715 2523 50  0000 C CNN
F 2 "" H 4700 2350 50  0001 C CNN
F 3 "" H 4700 2350 50  0001 C CNN
	1    4700 2350
	1    0    0    -1  
$EndComp
Wire Wire Line
	2950 3050 2950 3250
$Comp
L Drum-k-rescue:AudioJack2-audiojack2 J1
U 1 1
P 3100 6600
F 0 "J1" H 2921 6583 50  0000 R CNN
F 1 "Trigger IN" H 2921 6674 50  0000 R CNN
F 2 "footprints:SolderWirePad_1x02_Drill1.5mm" H 3100 6550 50  0001 C CNN
F 3 "~" H 3100 6550 50  0001 C CNN
	1    3100 6600
	1    0    0    1   
$EndComp
Wire Wire Line
	3300 6700 3300 7300
$Comp
L Drum-k-rescue:AudioJack2-audiojack2 J3
U 1 1
P 20850 6700
F 0 "J3" H 20670 6683 50  0000 R CNN
F 1 "Audio OUT" H 20670 6774 50  0000 R CNN
F 2 "footprints:SolderWirePad_1x02_Drill1.5mm" H 20850 6650 50  0001 C CNN
F 3 "~" H 20850 6650 50  0001 C CNN
	1    20850 6700
	-1   0    0    1   
$EndComp
Wire Wire Line
	20650 6800 20650 7500
$Comp
L Device:R R28
U 1 1
P 20150 6650
F 0 "R28" V 19943 6650 50  0000 C CNN
F 1 "1k" V 20034 6650 50  0000 C CNN
F 2 "footprints:Resistance" V 20080 6650 50  0001 C CNN
F 3 "~" H 20150 6650 50  0001 C CNN
	1    20150 6650
	0    1    1    0   
$EndComp
Wire Wire Line
	20000 6650 19900 6650
Connection ~ 19900 6650
Wire Wire Line
	20300 6650 20350 6650
Connection ~ 20350 6650
$EndSCHEMATC
